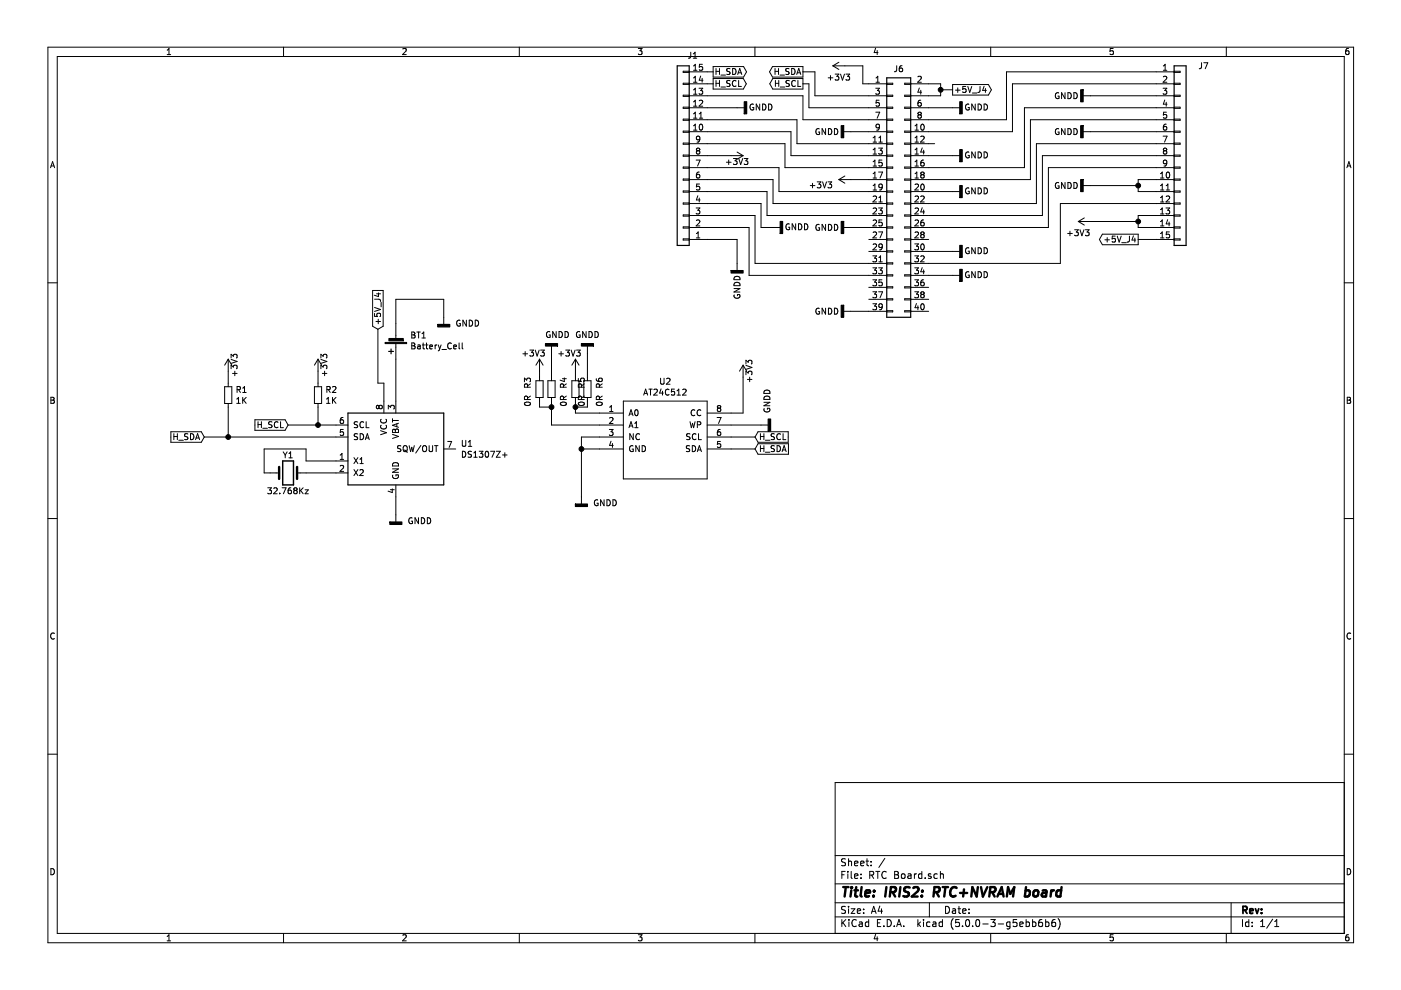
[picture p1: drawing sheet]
EESchema Schematic File Version 4
LIBS:RTC Board-cache
EELAYER 26 0
EELAYER END
$Descr A4 11693 8268
encoding utf-8
Sheet 1 1
Title "IRIS2: RTC+NVRAM board"
Date ""
Rev ""
Comp ""
Comment1 ""
Comment2 ""
Comment3 ""
Comment4 ""
$EndDescr
$Comp
L Connector_Generic:Conn_02x20_Odd_Even J6
U 1 1
P 7450 1600
F 0 "J6" H 7500 2625 50  0000 C CNN
F 1 "Conn_02x20_Odd_Even" H 7500 2626 50  0001 C CNN
F 2 "Connector_PinSocket_2.54mm:PinSocket_2x20_P2.54mm_Vertical" H 7450 1600 50  0001 C CNN
F 3 "~" H 7450 1600 50  0001 C CNN
	1    7450 1600
	1    0    0    -1  
$EndComp
Wire Wire Line
	7750 700  7850 700 
Wire Wire Line
	7750 800  7850 800 
Wire Wire Line
	7850 800  7850 750 
Wire Wire Line
	7850 750  7950 750 
Connection ~ 7850 750 
Wire Wire Line
	7850 750  7850 700 
Text GLabel 7950 750  2    50   Output ~ 0
+5V_J4
Wire Wire Line
	7750 1200 7800 1200
Wire Wire Line
	7750 900  7950 900 
Wire Wire Line
	7250 1100 7100 1100
$Comp
L power:GNDD #PWR061
U 1 1
P 7950 900
F 0 "#PWR061" H 7950 650 50  0001 C CNN
F 1 "GNDD" V 7950 700 50  0000 C CNN
F 2 "" H 7950 900 50  0001 C CNN
F 3 "" H 7950 900 50  0001 C CNN
	1    7950 900 
	0    -1   -1   0   
$EndComp
$Comp
L power:GNDD #PWR058
U 1 1
P 7100 1100
F 0 "#PWR058" H 7100 850 50  0001 C CNN
F 1 "GNDD" V 7100 900 50  0000 C CNN
F 2 "" H 7100 1100 50  0001 C CNN
F 3 "" H 7100 1100 50  0001 C CNN
	1    7100 1100
	0    1    1    0   
$EndComp
$Comp
L power:GNDD #PWR062
U 1 1
P 7950 1300
F 0 "#PWR062" H 7950 1050 50  0001 C CNN
F 1 "GNDD" V 7950 1100 50  0000 C CNN
F 2 "" H 7950 1300 50  0001 C CNN
F 3 "" H 7950 1300 50  0001 C CNN
	1    7950 1300
	0    -1   -1   0   
$EndComp
Wire Wire Line
	7750 1300 7950 1300
$Comp
L Connector_Generic:Conn_01x15 J7
U 1 1
P 9850 1300
F 0 "J7" H 10000 2050 50  0000 L CNN
F 1 "Conn_01x15" H 9930 1251 50  0001 L CNN
F 2 "Connector_PinSocket_2.54mm:PinSocket_1x15_P2.54mm_Vertical" H 9850 1300 50  0001 C CNN
F 3 "~" H 9850 1300 50  0001 C CNN
	1    9850 1300
	1    0    0    -1  
$EndComp
$Comp
L Connector_Generic:Conn_01x15 J1
U 1 1
P 5700 1300
F 0 "J1" H 5620 467 50  0000 C CNN
F 1 "Conn_01x15" H 5620 466 50  0001 C CNN
F 2 "Connector_PinSocket_2.54mm:PinSocket_1x15_P2.54mm_Vertical" H 5700 1300 50  0001 C CNN
F 3 "~" H 5700 1300 50  0001 C CNN
	1    5700 1300
	-1   0    0    1   
$EndComp
Wire Wire Line
	7750 1000 8400 1000
Wire Wire Line
	8400 1000 8400 600 
Wire Wire Line
	8400 600  9650 600 
Wire Wire Line
	7750 1100 8450 1100
Wire Wire Line
	8450 1100 8450 700 
Wire Wire Line
	8450 700  9650 700 
$Comp
L power:GNDD #PWR063
U 1 1
P 9100 800
F 0 "#PWR063" H 9100 550 50  0001 C CNN
F 1 "GNDD" V 9100 600 50  0000 C CNN
F 2 "" H 9100 800 50  0001 C CNN
F 3 "" H 9100 800 50  0001 C CNN
	1    9100 800 
	0    1    1    0   
$EndComp
Wire Wire Line
	7750 1400 8550 1400
Wire Wire Line
	8550 1400 8550 900 
Wire Wire Line
	8550 900  9650 900 
Wire Wire Line
	7750 1500 8600 1500
Wire Wire Line
	8600 1500 8600 1000
Wire Wire Line
	8600 1000 9650 1000
$Comp
L power:GNDD #PWR064
U 1 1
P 9100 1100
F 0 "#PWR064" H 9100 850 50  0001 C CNN
F 1 "GNDD" V 9100 900 50  0000 C CNN
F 2 "" H 9100 1100 50  0001 C CNN
F 3 "" H 9100 1100 50  0001 C CNN
	1    9100 1100
	0    1    1    0   
$EndComp
$Comp
L power:GNDD #PWR060
U 1 1
P 7950 1600
F 0 "#PWR060" H 7950 1350 50  0001 C CNN
F 1 "GNDD" V 7950 1400 50  0000 C CNN
F 2 "" H 7950 1600 50  0001 C CNN
F 3 "" H 7950 1600 50  0001 C CNN
	1    7950 1600
	0    -1   -1   0   
$EndComp
Wire Wire Line
	7750 1700 8650 1700
Wire Wire Line
	8650 1700 8650 1200
Wire Wire Line
	8650 1200 9650 1200
Wire Wire Line
	7750 1800 8700 1800
Wire Wire Line
	8700 1800 8700 1300
Wire Wire Line
	8700 1300 9650 1300
Wire Wire Line
	7750 1900 8750 1900
Wire Wire Line
	8750 1900 8750 1400
Wire Wire Line
	8750 1400 9650 1400
Wire Wire Line
	7250 700  7200 700 
Wire Wire Line
	7200 700  7200 550 
Wire Wire Line
	7200 550  7050 550 
$Comp
L power:+3V3 #PWR070
U 1 1
P 7050 550
F 0 "#PWR070" H 7050 400 50  0001 C CNN
F 1 "+3V3" V 6950 600 50  0000 C CNN
F 2 "" H 7050 550 50  0001 C CNN
F 3 "" H 7050 550 50  0001 C CNN
	1    7050 550 
	0    -1   -1   0   
$EndComp
Wire Wire Line
	7250 800  6800 800 
Wire Wire Line
	6800 800  6800 600 
Wire Wire Line
	7250 900  6750 900 
Wire Wire Line
	6750 900  6750 700 
Wire Wire Line
	7250 1000 6700 1000
Wire Wire Line
	6700 1000 6700 800 
Wire Wire Line
	6700 800  5900 800 
Wire Wire Line
	5900 900  6150 900 
$Comp
L power:GNDD #PWR067
U 1 1
P 6150 900
F 0 "#PWR067" H 6150 650 50  0001 C CNN
F 1 "GNDD" V 6150 700 50  0000 C CNN
F 2 "" H 6150 900 50  0001 C CNN
F 3 "" H 6150 900 50  0001 C CNN
	1    6150 900 
	0    -1   -1   0   
$EndComp
Wire Wire Line
	7250 1500 7100 1500
$Comp
L power:+3V3 #PWR071
U 1 1
P 7100 1500
F 0 "#PWR071" H 7100 1350 50  0001 C CNN
F 1 "+3V3" V 7050 1750 50  0000 C CNN
F 2 "" H 7100 1500 50  0001 C CNN
F 3 "" H 7100 1500 50  0001 C CNN
	1    7100 1500
	0    -1   -1   0   
$EndComp
$Comp
L power:+3V3 #PWR066
U 1 1
P 6100 1300
F 0 "#PWR066" H 6100 1150 50  0001 C CNN
F 1 "+3V3" V 6150 1350 50  0000 C CNN
F 2 "" H 6100 1300 50  0001 C CNN
F 3 "" H 6100 1300 50  0001 C CNN
	1    6100 1300
	0    1    1    0   
$EndComp
Wire Wire Line
	5900 1300 6100 1300
Wire Wire Line
	9100 1100 9650 1100
Wire Wire Line
	9100 800  9650 800 
Wire Wire Line
	9650 1800 9500 1800
Wire Wire Line
	9500 1800 9500 1850
Wire Wire Line
	9500 1900 9650 1900
Wire Wire Line
	9500 1850 9100 1850
Connection ~ 9500 1850
Wire Wire Line
	9500 1850 9500 1900
$Comp
L power:+3V3 #PWR076
U 1 1
P 9100 1850
F 0 "#PWR076" H 9100 1700 50  0001 C CNN
F 1 "+3V3" V 9000 1950 50  0000 C CNN
F 2 "" H 9100 1850 50  0001 C CNN
F 3 "" H 9100 1850 50  0001 C CNN
	1    9100 1850
	0    -1   -1   0   
$EndComp
Wire Wire Line
	6500 1600 6500 1400
Wire Wire Line
	6500 1600 7250 1600
Wire Wire Line
	6450 1700 6450 1500
Wire Wire Line
	6450 1500 5900 1500
Wire Wire Line
	6450 1700 7250 1700
Wire Wire Line
	6400 1800 6400 1600
Wire Wire Line
	6400 1600 5900 1600
Wire Wire Line
	6400 1800 7250 1800
Wire Wire Line
	7750 1600 7950 1600
$Comp
L power:GNDD #PWR074
U 1 1
P 7950 2100
F 0 "#PWR074" H 7950 1850 50  0001 C CNN
F 1 "GNDD" V 7950 1900 50  0000 C CNN
F 2 "" H 7950 2100 50  0001 C CNN
F 3 "" H 7950 2100 50  0001 C CNN
	1    7950 2100
	0    -1   -1   0   
$EndComp
Wire Wire Line
	7750 2100 7950 2100
$Comp
L power:GNDD #PWR075
U 1 1
P 7950 2300
F 0 "#PWR075" H 7950 2050 50  0001 C CNN
F 1 "GNDD" V 7950 2100 50  0000 C CNN
F 2 "" H 7950 2300 50  0001 C CNN
F 3 "" H 7950 2300 50  0001 C CNN
	1    7950 2300
	0    -1   -1   0   
$EndComp
Wire Wire Line
	7750 2300 7950 2300
$Comp
L power:GNDD #PWR072
U 1 1
P 7100 1900
F 0 "#PWR072" H 7100 1650 50  0001 C CNN
F 1 "GNDD" V 7100 1700 50  0000 C CNN
F 2 "" H 7100 1900 50  0001 C CNN
F 3 "" H 7100 1900 50  0001 C CNN
	1    7100 1900
	0    1    1    0   
$EndComp
Wire Wire Line
	7100 1900 7250 1900
Wire Wire Line
	7250 2200 6300 2200
Wire Wire Line
	6300 2200 6300 1800
Wire Wire Line
	6300 1800 5900 1800
Wire Wire Line
	7250 2300 6250 2300
Wire Wire Line
	6250 2300 6250 1900
Wire Wire Line
	6250 1900 5900 1900
$Comp
L power:GNDD #PWR073
U 1 1
P 7100 2600
F 0 "#PWR073" H 7100 2350 50  0001 C CNN
F 1 "GNDD" V 7100 2400 50  0000 C CNN
F 2 "" H 7100 2600 50  0001 C CNN
F 3 "" H 7100 2600 50  0001 C CNN
	1    7100 2600
	0    1    1    0   
$EndComp
Wire Wire Line
	7100 2600 7250 2600
$Comp
L power:GNDD #PWR068
U 1 1
P 6150 2200
F 0 "#PWR068" H 6150 1950 50  0001 C CNN
F 1 "GNDD" V 6150 2000 50  0000 C CNN
F 2 "" H 6150 2200 50  0001 C CNN
F 3 "" H 6150 2200 50  0001 C CNN
	1    6150 2200
	1    0    0    -1  
$EndComp
Wire Wire Line
	5900 2000 6150 2000
Wire Wire Line
	6150 2000 6150 2200
$Comp
L power:GNDD #PWR069
U 1 1
P 6450 1900
F 0 "#PWR069" H 6450 1650 50  0001 C CNN
F 1 "GNDD" V 6450 1700 50  0000 C CNN
F 2 "" H 6450 1900 50  0001 C CNN
F 3 "" H 6450 1900 50  0001 C CNN
	1    6450 1900
	0    -1   -1   0   
$EndComp
Wire Wire Line
	5900 1700 6350 1700
Wire Wire Line
	6350 1700 6350 1900
Wire Wire Line
	6350 1900 6450 1900
Wire Wire Line
	6650 1000 6650 1200
Wire Wire Line
	6650 1200 7250 1200
Wire Wire Line
	5900 1000 6650 1000
Wire Wire Line
	6600 1100 6600 1300
Wire Wire Line
	6600 1300 7250 1300
Wire Wire Line
	5900 1100 6600 1100
Wire Wire Line
	6500 1400 5900 1400
Wire Wire Line
	6550 1400 6550 1200
Wire Wire Line
	5900 1200 6550 1200
Wire Wire Line
	6550 1400 7250 1400
Wire Wire Line
	6750 700  6700 700 
Wire Wire Line
	6800 600  6700 600 
Text GLabel 6700 600  0    50   Output ~ 0
H_SDA
Text GLabel 6700 700  0    50   Output ~ 0
H_SCL
Text GLabel 5950 600  2    50   Output ~ 0
H_SDA
Text GLabel 5950 700  2    50   Output ~ 0
H_SCL
Wire Wire Line
	5900 600  5950 600 
Wire Wire Line
	5900 700  5950 700 
Wire Wire Line
	9650 1600 9500 1600
Wire Wire Line
	9500 1600 9500 1550
Wire Wire Line
	9500 1500 9650 1500
$Comp
L power:GNDD #PWR054
U 1 1
P 9100 1550
F 0 "#PWR054" H 9100 1300 50  0001 C CNN
F 1 "GNDD" V 9100 1350 50  0000 C CNN
F 2 "" H 9100 1550 50  0001 C CNN
F 3 "" H 9100 1550 50  0001 C CNN
	1    9100 1550
	0    1    1    0   
$EndComp
Wire Wire Line
	9100 1550 9500 1550
Connection ~ 9500 1550
Wire Wire Line
	9500 1550 9500 1500
$Comp
L Timer_RTC:DS1307Z+ U1
U 1 1
P 3300 3750
F 0 "U1" H 3841 3796 50  0000 L CNN
F 1 "DS1307Z+" H 3841 3705 50  0000 L CNN
F 2 "Package_SO:SO-8_5.3x6.2mm_P1.27mm" H 3300 3250 50  0001 C CNN
F 3 "https://datasheets.maximintegrated.com/en/ds/DS1307.pdf" H 3300 3750 50  0001 C CNN
	1    3300 3750
	1    0    0    -1  
$EndComp
$Comp
L AT24C512:AT24C512 U2
U 1 1
P 5550 3800
F 0 "U2" H 5550 4415 50  0000 C CNN
F 1 "AT24C512" H 5550 4324 50  0000 C CNN
F 2 "Package_SO:SOIC-8_3.9x4.9mm_P1.27mm" H 5550 3800 50  0001 C CNN
F 3 "" H 5550 3800 50  0001 C CNN
	1    5550 3800
	1    0    0    -1  
$EndComp
$Comp
L Device:Battery_Cell BT1
U 1 1
P 3300 2800
F 0 "BT1" H 3182 2804 50  0000 R CNN
F 1 "Battery_Cell" H 3182 2895 50  0000 R CNN
F 2 "Battery:CH29-CR2032" V 3300 2860 50  0001 C CNN
F 3 "~" V 3300 2860 50  0001 C CNN
	1    3300 2800
	-1   0    0    1   
$EndComp
Text GLabel 1700 3650 0    50   Input ~ 0
H_SDA
Text GLabel 2400 3550 0    50   Input ~ 0
H_SCL
Text GLabel 6300 3750 2    50   Input ~ 0
H_SDA
Text GLabel 6300 3650 2    50   Input ~ 0
H_SCL
Wire Wire Line
	2400 3550 2650 3550
Wire Wire Line
	1700 3650 1900 3650
Wire Wire Line
	6300 3650 6100 3650
Wire Wire Line
	6300 3750 6100 3750
$Comp
L Device:Crystal Y1
U 1 1
P 2400 3950
F 0 "Y1" H 2400 4100 50  0000 C CNN
F 1 "32.768Kz" H 2400 3800 50  0000 C CNN
F 2 "Crystal:Crystal_SMD_G8-2Pin_3.2x1.5mm_HandSoldering" H 2400 3950 50  0001 C CNN
F 3 "~" H 2400 3950 50  0001 C CNN
	1    2400 3950
	1    0    0    -1  
$EndComp
Wire Wire Line
	2800 3850 2550 3850
Wire Wire Line
	2550 3850 2550 3750
Wire Wire Line
	2550 3750 2200 3750
Wire Wire Line
	2200 3750 2200 3950
Wire Wire Line
	2200 3950 2250 3950
Wire Wire Line
	2550 3950 2800 3950
Wire Wire Line
	3300 3000 3300 3350
Wire Wire Line
	3300 2700 3300 2500
Wire Wire Line
	3300 2500 3700 2500
Wire Wire Line
	3700 2500 3700 2650
$Comp
L power:GNDD #PWR04
U 1 1
P 3700 2650
F 0 "#PWR04" H 3700 2400 50  0001 C CNN
F 1 "GNDD" H 3900 2600 50  0000 C CNN
F 2 "" H 3700 2650 50  0001 C CNN
F 3 "" H 3700 2650 50  0001 C CNN
	1    3700 2650
	1    0    0    -1  
$EndComp
$Comp
L power:GNDD #PWR03
U 1 1
P 3300 4300
F 0 "#PWR03" H 3300 4050 50  0001 C CNN
F 1 "GNDD" H 3500 4250 50  0000 C CNN
F 2 "" H 3300 4300 50  0001 C CNN
F 3 "" H 3300 4300 50  0001 C CNN
	1    3300 4300
	1    0    0    -1  
$EndComp
Wire Wire Line
	3300 4300 3300 4150
$Comp
L Device:R_Small R1
U 1 1
P 1900 3300
F 0 "R1" H 1959 3346 50  0000 L CNN
F 1 "1K" H 1959 3255 50  0000 L CNN
F 2 "Resistor_SMD:R_0603_1608Metric_Pad1.05x0.95mm_HandSolder" H 1900 3300 50  0001 C CNN
F 3 "~" H 1900 3300 50  0001 C CNN
	1    1900 3300
	1    0    0    -1  
$EndComp
$Comp
L Device:R_Small R2
U 1 1
P 2650 3300
F 0 "R2" H 2709 3346 50  0000 L CNN
F 1 "1K" H 2709 3255 50  0000 L CNN
F 2 "Resistor_SMD:R_0603_1608Metric_Pad1.05x0.95mm_HandSolder" H 2650 3300 50  0001 C CNN
F 3 "~" H 2650 3300 50  0001 C CNN
	1    2650 3300
	1    0    0    -1  
$EndComp
Wire Wire Line
	2650 3400 2650 3550
Connection ~ 2650 3550
Wire Wire Line
	2650 3550 2800 3550
Wire Wire Line
	1900 3400 1900 3650
Connection ~ 1900 3650
Wire Wire Line
	1900 3650 2800 3650
Text GLabel 3150 2750 1    50   Input ~ 0
+5V_J4
Wire Wire Line
	3150 2750 3150 3200
Wire Wire Line
	3150 3200 3200 3200
Wire Wire Line
	3200 3200 3200 3350
Wire Wire Line
	2650 3200 2650 3100
Wire Wire Line
	1900 3200 1900 3100
$Comp
L power:+3V3 #PWR01
U 1 1
P 1900 3100
F 0 "#PWR01" H 1900 2950 50  0001 C CNN
F 1 "+3V3" V 1950 3150 50  0000 C CNN
F 2 "" H 1900 3100 50  0001 C CNN
F 3 "" H 1900 3100 50  0001 C CNN
	1    1900 3100
	1    0    0    -1  
$EndComp
$Comp
L power:+3V3 #PWR02
U 1 1
P 2650 3100
F 0 "#PWR02" H 2650 2950 50  0001 C CNN
F 1 "+3V3" V 2700 3150 50  0000 C CNN
F 2 "" H 2650 3100 50  0001 C CNN
F 3 "" H 2650 3100 50  0001 C CNN
	1    2650 3100
	1    0    0    -1  
$EndComp
$Comp
L power:GNDD #PWR05
U 1 1
P 4850 4150
F 0 "#PWR05" H 4850 3900 50  0001 C CNN
F 1 "GNDD" H 5050 4100 50  0000 C CNN
F 2 "" H 4850 4150 50  0001 C CNN
F 3 "" H 4850 4150 50  0001 C CNN
	1    4850 4150
	1    0    0    -1  
$EndComp
Wire Wire Line
	4850 4150 4850 3750
Wire Wire Line
	4850 3650 5000 3650
Wire Wire Line
	4850 3750 5000 3750
Connection ~ 4850 3750
Wire Wire Line
	4850 3750 4850 3650
$Comp
L power:+3V3 #PWR06
U 1 1
P 6200 3150
F 0 "#PWR06" H 6200 3000 50  0001 C CNN
F 1 "+3V3" V 6250 3200 50  0000 C CNN
F 2 "" H 6200 3150 50  0001 C CNN
F 3 "" H 6200 3150 50  0001 C CNN
	1    6200 3150
	1    0    0    -1  
$EndComp
Wire Wire Line
	6100 3450 6200 3450
Wire Wire Line
	6200 3450 6200 3150
$Comp
L power:GNDD #PWR07
U 1 1
P 6350 3550
F 0 "#PWR07" H 6350 3300 50  0001 C CNN
F 1 "GNDD" H 6550 3500 50  0000 C CNN
F 2 "" H 6350 3550 50  0001 C CNN
F 3 "" H 6350 3550 50  0001 C CNN
	1    6350 3550
	0    -1   -1   0   
$EndComp
Wire Wire Line
	6100 3550 6350 3550
Text GLabel 9500 2000 0    50   Output ~ 0
+5V_J4
Wire Wire Line
	9650 2000 9500 2000
Wire Wire Line
	8850 1700 8850 2200
Wire Wire Line
	8850 2200 7750 2200
Wire Wire Line
	8850 1700 9650 1700
$Comp
L Device:R_Small R4
U 1 1
P 4600 3250
F 0 "R4" V 4700 3250 50  0000 L CNN
F 1 "0R" V 4700 3100 50  0000 L CNN
F 2 "Resistor_SMD:R_0603_1608Metric_Pad1.05x0.95mm_HandSolder" H 4600 3250 50  0001 C CNN
F 3 "~" H 4600 3250 50  0001 C CNN
	1    4600 3250
	1    0    0    -1  
$EndComp
Wire Wire Line
	5000 3550 4600 3550
Wire Wire Line
	4800 3450 5000 3450
$Comp
L Device:R_Small R3
U 1 1
P 4500 3250
F 0 "R3" V 4400 3250 50  0000 L CNN
F 1 "0R" V 4400 3100 50  0000 L CNN
F 2 "Resistor_SMD:R_0603_1608Metric_Pad1.05x0.95mm_HandSolder" H 4500 3250 50  0001 C CNN
F 3 "~" H 4500 3250 50  0001 C CNN
	1    4500 3250
	1    0    0    -1  
$EndComp
$Comp
L Device:R_Small R6
U 1 1
P 4900 3250
F 0 "R6" V 5000 3250 50  0000 L CNN
F 1 "0R" V 5000 3100 50  0000 L CNN
F 2 "Resistor_SMD:R_0603_1608Metric_Pad1.05x0.95mm_HandSolder" H 4900 3250 50  0001 C CNN
F 3 "~" H 4900 3250 50  0001 C CNN
	1    4900 3250
	1    0    0    -1  
$EndComp
$Comp
L Device:R_Small R5
U 1 1
P 4800 3250
F 0 "R5" V 4850 3250 50  0000 L CNN
F 1 "0R" V 4850 3100 50  0000 L CNN
F 2 "Resistor_SMD:R_0603_1608Metric_Pad1.05x0.95mm_HandSolder" H 4800 3250 50  0001 C CNN
F 3 "~" H 4800 3250 50  0001 C CNN
	1    4800 3250
	1    0    0    -1  
$EndComp
Wire Wire Line
	4800 3350 4800 3400
Wire Wire Line
	4600 3350 4600 3400
Wire Wire Line
	4600 3400 4500 3400
Wire Wire Line
	4500 3400 4500 3350
Connection ~ 4600 3400
Wire Wire Line
	4600 3400 4600 3550
Wire Wire Line
	4800 3400 4900 3400
Wire Wire Line
	4900 3400 4900 3350
Connection ~ 4800 3400
Wire Wire Line
	4800 3400 4800 3450
$Comp
L power:+3V3 #PWR0101
U 1 1
P 4500 3100
F 0 "#PWR0101" H 4500 2950 50  0001 C CNN
F 1 "+3V3" H 4450 3250 50  0000 C CNN
F 2 "" H 4500 3100 50  0001 C CNN
F 3 "" H 4500 3100 50  0001 C CNN
	1    4500 3100
	1    0    0    -1  
$EndComp
$Comp
L power:+3V3 #PWR0102
U 1 1
P 4800 3100
F 0 "#PWR0102" H 4800 2950 50  0001 C CNN
F 1 "+3V3" H 4750 3250 50  0000 C CNN
F 2 "" H 4800 3100 50  0001 C CNN
F 3 "" H 4800 3100 50  0001 C CNN
	1    4800 3100
	1    0    0    -1  
$EndComp
$Comp
L power:GNDD #PWR0103
U 1 1
P 4900 2950
F 0 "#PWR0103" H 4900 2700 50  0001 C CNN
F 1 "GNDD" H 4900 2800 50  0000 C CNN
F 2 "" H 4900 2950 50  0001 C CNN
F 3 "" H 4900 2950 50  0001 C CNN
	1    4900 2950
	-1   0    0    1   
$EndComp
$Comp
L power:GNDD #PWR0104
U 1 1
P 4600 2950
F 0 "#PWR0104" H 4600 2700 50  0001 C CNN
F 1 "GNDD" H 4550 2800 50  0000 C CNN
F 2 "" H 4600 2950 50  0001 C CNN
F 3 "" H 4600 2950 50  0001 C CNN
	1    4600 2950
	-1   0    0    1   
$EndComp
Wire Wire Line
	4600 3150 4600 2950
Wire Wire Line
	4500 3150 4500 3100
Wire Wire Line
	4800 3150 4800 3100
Wire Wire Line
	4900 3150 4900 2950
$EndSCHEMATC
